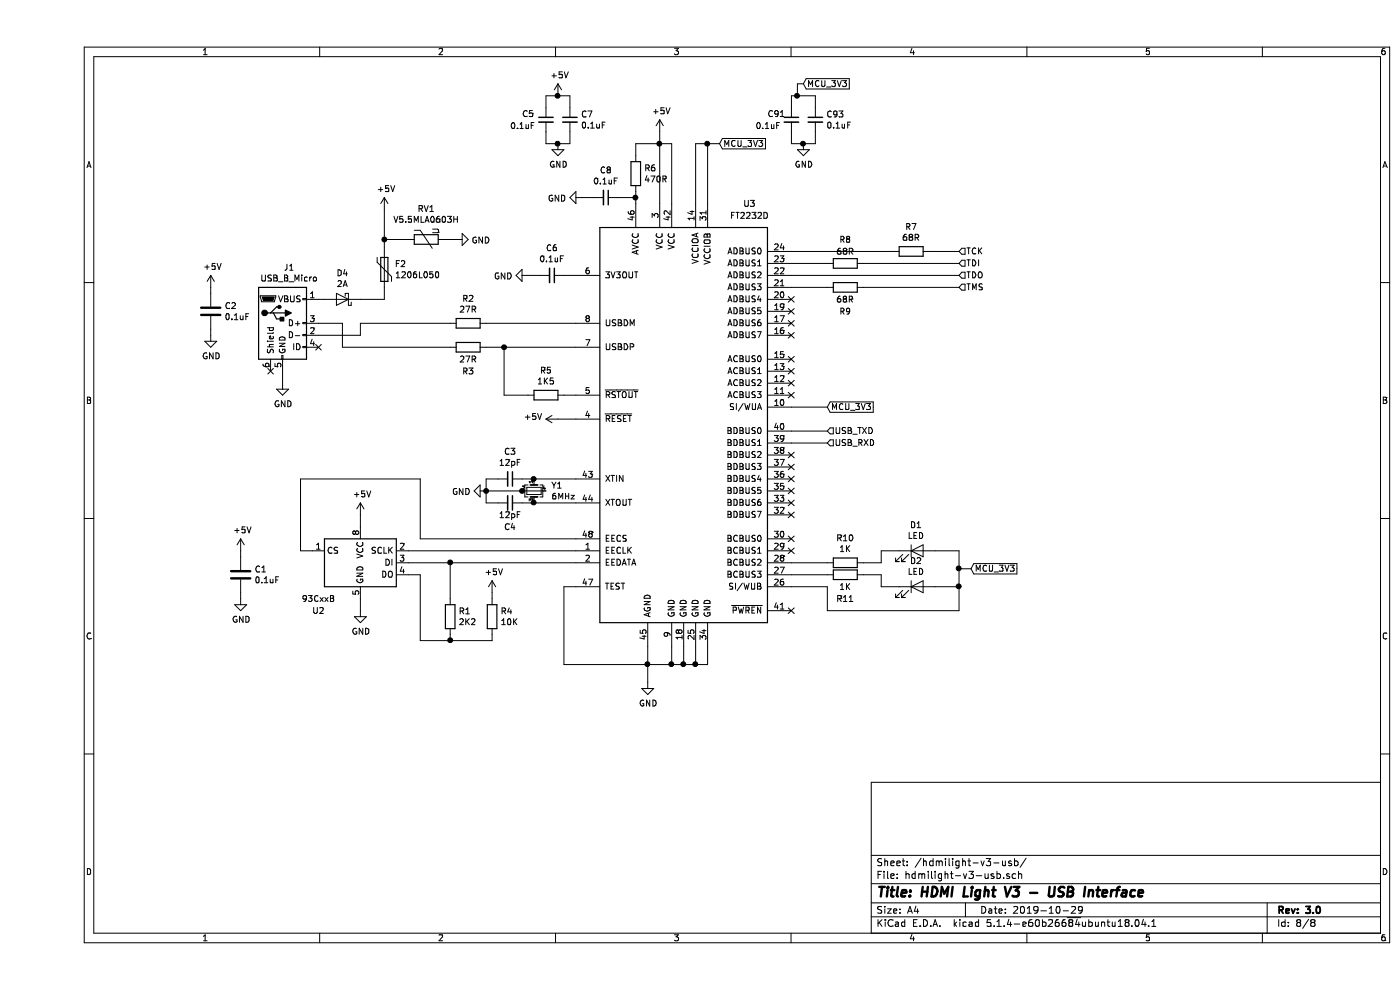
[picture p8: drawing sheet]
EESchema Schematic File Version 4
LIBS:hdmilight-v3-cache
EELAYER 30 0
EELAYER END
$Descr A4 11693 8268
encoding utf-8
Sheet 8 8
Title "HDMI Light V3 - USB Interface"
Date "2019-10-29"
Rev "3.0"
Comp ""
Comment1 ""
Comment2 ""
Comment3 ""
Comment4 ""
$EndDescr
$Comp
L Interface_USB:FT2232D U3
U 1 1
P 5400 3600
F 0 "U3" H 5950 5500 50  0000 C CNN
F 1 "FT2232D" H 5950 5400 50  0000 C CNN
F 2 "Package_QFP:LQFP-48_7x7mm_P0.5mm" H 5400 3600 50  0001 C CNN
F 3 "http://www.ftdichip.com/Support/Documents/DataSheets/ICs/DS_FT2232D.pdf" H 5400 3600 50  0001 C CNN
	1    5400 3600
	1    0    0    -1  
$EndComp
$Comp
L Connector:USB_B_Micro J1
U 1 1
P 2050 2700
F 0 "J1" H 2105 3167 50  0000 C CNN
F 1 "USB_B_Micro" H 2105 3076 50  0000 C CNN
F 2 "Connector_USB:USB_Micro-B_Amphenol_10103594-0001LF_Horizontal" H 2200 2650 50  0001 C CNN
F 3 "~" H 2200 2650 50  0001 C CNN
	1    2050 2700
	1    0    0    -1  
$EndComp
$Comp
L Memory_EEPROM:93CxxB U2
U 1 1
P 2700 4700
F 0 "U2" H 2350 4300 50  0000 C CNN
F 1 "93CxxB" H 2350 4400 50  0000 C CNN
F 2 "Package_SO:SOIC-8_3.9x4.9mm_P1.27mm" H 2700 4700 50  0001 C CNN
F 3 "http://ww1.microchip.com/downloads/en/DeviceDoc/20001749K.pdf" H 2700 4700 50  0001 C CNN
	1    2700 4700
	1    0    0    -1  
$EndComp
Wire Wire Line
	3100 4600 4500 4600
$Comp
L Device:R R1
U 1 1
P 3450 5150
F 0 "R1" H 3520 5196 50  0000 L CNN
F 1 "2K2" H 3520 5105 50  0000 L CNN
F 2 "Resistor_SMD:R_0603_1608Metric" V 3380 5150 50  0001 C CNN
F 3 "~" H 3450 5150 50  0001 C CNN
	1    3450 5150
	1    0    0    -1  
$EndComp
$Comp
L Device:R R4
U 1 1
P 3800 5150
F 0 "R4" H 3870 5196 50  0000 L CNN
F 1 "10K" H 3870 5105 50  0000 L CNN
F 2 "Resistor_SMD:R_0603_1608Metric" V 3730 5150 50  0001 C CNN
F 3 "~" H 3800 5150 50  0001 C CNN
	1    3800 5150
	1    0    0    -1  
$EndComp
Wire Wire Line
	3100 4700 3450 4700
$Comp
L power:+5V #PWR010
U 1 1
P 3800 4950
F 0 "#PWR010" H 3800 4800 50  0001 C CNN
F 1 "+5V" H 3815 5123 50  0000 C CNN
F 2 "" H 3800 4950 50  0001 C CNN
F 3 "" H 3800 4950 50  0001 C CNN
	1    3800 4950
	1    0    0    -1  
$EndComp
Wire Wire Line
	3800 4950 3800 5000
Wire Wire Line
	3450 5300 3450 5350
Wire Wire Line
	3450 5350 3800 5350
Wire Wire Line
	3800 5350 3800 5300
Wire Wire Line
	3450 5000 3450 4700
Connection ~ 3450 4700
Wire Wire Line
	3450 4700 4500 4700
Wire Wire Line
	3100 4800 3200 4800
Wire Wire Line
	3200 4800 3200 5350
Wire Wire Line
	3200 5350 3450 5350
Connection ~ 3450 5350
Wire Wire Line
	4500 4900 4400 4900
Wire Wire Line
	4400 4900 4400 5550
Wire Wire Line
	4400 5550 5100 5550
Wire Wire Line
	5600 5550 5600 5400
Wire Wire Line
	5100 5400 5100 5550
Connection ~ 5100 5550
Wire Wire Line
	5100 5550 5300 5550
Wire Wire Line
	5300 5400 5300 5550
Connection ~ 5300 5550
Wire Wire Line
	5300 5550 5400 5550
Wire Wire Line
	5400 5400 5400 5550
Connection ~ 5400 5550
Wire Wire Line
	5400 5550 5500 5550
Wire Wire Line
	5500 5400 5500 5550
Connection ~ 5500 5550
Wire Wire Line
	5500 5550 5600 5550
$Comp
L power:GND #PWR016
U 1 1
P 5100 5700
F 0 "#PWR016" H 5100 5450 50  0001 C CNN
F 1 "GND" H 5105 5527 50  0000 C CNN
F 2 "" H 5100 5700 50  0001 C CNN
F 3 "" H 5100 5700 50  0001 C CNN
	1    5100 5700
	1    0    0    -1  
$EndComp
Wire Wire Line
	5100 5550 5100 5700
Wire Wire Line
	2300 4600 2200 4600
Wire Wire Line
	2200 4600 2200 4000
Wire Wire Line
	2200 4000 3200 4000
Wire Wire Line
	3200 4000 3200 4500
Wire Wire Line
	3200 4500 4500 4500
$Comp
L power:+5V #PWR06
U 1 1
P 2700 4300
F 0 "#PWR06" H 2700 4150 50  0001 C CNN
F 1 "+5V" H 2715 4473 50  0000 C CNN
F 2 "" H 2700 4300 50  0001 C CNN
F 3 "" H 2700 4300 50  0001 C CNN
	1    2700 4300
	1    0    0    -1  
$EndComp
$Comp
L power:GND #PWR07
U 1 1
P 2700 5100
F 0 "#PWR07" H 2700 4850 50  0001 C CNN
F 1 "GND" H 2705 4927 50  0000 C CNN
F 2 "" H 2700 5100 50  0001 C CNN
F 3 "" H 2700 5100 50  0001 C CNN
	1    2700 5100
	1    0    0    -1  
$EndComp
Wire Wire Line
	2700 4300 2700 4400
Wire Wire Line
	2700 5000 2700 5100
$Comp
L Device:C C1
U 1 1
P 1700 4800
F 0 "C1" H 1815 4846 50  0000 L CNN
F 1 "0.1uF" H 1815 4755 50  0000 L CNN
F 2 "Capacitor_SMD:C_0402_1005Metric" H 1738 4650 50  0001 C CNN
F 3 "~" H 1700 4800 50  0001 C CNN
	1    1700 4800
	1    0    0    -1  
$EndComp
$Comp
L power:GND #PWR02
U 1 1
P 1700 5000
F 0 "#PWR02" H 1700 4750 50  0001 C CNN
F 1 "GND" H 1705 4827 50  0000 C CNN
F 2 "" H 1700 5000 50  0001 C CNN
F 3 "" H 1700 5000 50  0001 C CNN
	1    1700 5000
	1    0    0    -1  
$EndComp
$Comp
L power:+5V #PWR01
U 1 1
P 1700 4600
F 0 "#PWR01" H 1700 4450 50  0001 C CNN
F 1 "+5V" H 1715 4773 50  0000 C CNN
F 2 "" H 1700 4600 50  0001 C CNN
F 3 "" H 1700 4600 50  0001 C CNN
	1    1700 4600
	1    0    0    -1  
$EndComp
Wire Wire Line
	1700 4600 1700 4650
Wire Wire Line
	1700 4950 1700 5000
$Comp
L Device:C_Small C3
U 1 1
P 3950 4000
F 0 "C3" V 3721 4000 50  0000 C CNN
F 1 "12pF" V 3812 4000 50  0000 C CNN
F 2 "Capacitor_SMD:C_0603_1608Metric" H 3950 4000 50  0001 C CNN
F 3 "~" H 3950 4000 50  0001 C CNN
	1    3950 4000
	0    1    1    0   
$EndComp
$Comp
L Device:C_Small C4
U 1 1
P 3950 4200
F 0 "C4" V 4150 4200 50  0000 C CNN
F 1 "12pF" V 4050 4200 50  0000 C CNN
F 2 "Capacitor_SMD:C_0603_1608Metric" H 3950 4200 50  0001 C CNN
F 3 "~" H 3950 4200 50  0001 C CNN
	1    3950 4200
	0    1    1    0   
$EndComp
$Comp
L power:GND #PWR09
U 1 1
P 3750 4100
F 0 "#PWR09" H 3750 3850 50  0001 C CNN
F 1 "GND" V 3755 3972 50  0000 R CNN
F 2 "" H 3750 4100 50  0001 C CNN
F 3 "" H 3750 4100 50  0001 C CNN
	1    3750 4100
	0    1    1    0   
$EndComp
Wire Wire Line
	3850 4000 3750 4000
Wire Wire Line
	3750 4000 3750 4100
Wire Wire Line
	3850 4200 3750 4200
Wire Wire Line
	3750 4200 3750 4100
Connection ~ 3750 4100
$Comp
L Device:R R5
U 1 1
P 4250 3300
F 0 "R5" V 4043 3300 50  0000 C CNN
F 1 "1K5" V 4134 3300 50  0000 C CNN
F 2 "Resistor_SMD:R_0603_1608Metric" V 4180 3300 50  0001 C CNN
F 3 "~" H 4250 3300 50  0001 C CNN
	1    4250 3300
	0    1    1    0   
$EndComp
Wire Wire Line
	4500 2900 3900 2900
Wire Wire Line
	3900 2900 3900 3300
Wire Wire Line
	3900 3300 4100 3300
Wire Wire Line
	4400 3300 4500 3300
$Comp
L Device:R R3
U 1 1
P 3600 2900
F 0 "R3" V 3800 2900 50  0000 C CNN
F 1 "27R" V 3700 2900 50  0000 C CNN
F 2 "Resistor_SMD:R_0603_1608Metric" V 3530 2900 50  0001 C CNN
F 3 "~" H 3600 2900 50  0001 C CNN
	1    3600 2900
	0    1    1    0   
$EndComp
$Comp
L Device:R R2
U 1 1
P 3600 2700
F 0 "R2" V 3393 2700 50  0000 C CNN
F 1 "27R" V 3484 2700 50  0000 C CNN
F 2 "Resistor_SMD:R_0603_1608Metric" V 3530 2700 50  0001 C CNN
F 3 "~" H 3600 2700 50  0001 C CNN
	1    3600 2700
	0    1    1    0   
$EndComp
Wire Wire Line
	3750 2900 3900 2900
Connection ~ 3900 2900
Wire Wire Line
	3750 2700 4500 2700
Wire Wire Line
	2350 2800 2700 2800
Wire Wire Line
	2700 2800 2700 2700
Wire Wire Line
	2700 2700 3450 2700
Wire Wire Line
	2350 2700 2550 2700
Wire Wire Line
	2550 2700 2550 2900
Wire Wire Line
	2550 2900 3450 2900
$Comp
L power:+5V #PWR08
U 1 1
P 2900 1750
F 0 "#PWR08" H 2900 1600 50  0001 C CNN
F 1 "+5V" H 2915 1923 50  0000 C CNN
F 2 "" H 2900 1750 50  0001 C CNN
F 3 "" H 2900 1750 50  0001 C CNN
	1    2900 1750
	1    0    0    -1  
$EndComp
$Comp
L power:GND #PWR05
U 1 1
P 2050 3200
F 0 "#PWR05" H 2050 2950 50  0001 C CNN
F 1 "GND" H 2055 3027 50  0000 C CNN
F 2 "" H 2050 3200 50  0001 C CNN
F 3 "" H 2050 3200 50  0001 C CNN
	1    2050 3200
	1    0    0    -1  
$EndComp
Wire Wire Line
	2050 3100 2050 3200
Wire Wire Line
	2900 2500 2900 2400
Wire Wire Line
	2700 2500 2900 2500
$Comp
L Device:C C2
U 1 1
P 1450 2600
F 0 "C2" H 1565 2646 50  0000 L CNN
F 1 "0.1uF" H 1565 2555 50  0000 L CNN
F 2 "Capacitor_SMD:C_0603_1608Metric" H 1488 2450 50  0001 C CNN
F 3 "~" H 1450 2600 50  0001 C CNN
	1    1450 2600
	1    0    0    -1  
$EndComp
$Comp
L power:+5V #PWR03
U 1 1
P 1450 2400
F 0 "#PWR03" H 1450 2250 50  0001 C CNN
F 1 "+5V" H 1465 2573 50  0000 C CNN
F 2 "" H 1450 2400 50  0001 C CNN
F 3 "" H 1450 2400 50  0001 C CNN
	1    1450 2400
	1    0    0    -1  
$EndComp
$Comp
L power:GND #PWR04
U 1 1
P 1450 2800
F 0 "#PWR04" H 1450 2550 50  0001 C CNN
F 1 "GND" H 1455 2627 50  0000 C CNN
F 2 "" H 1450 2800 50  0001 C CNN
F 3 "" H 1450 2800 50  0001 C CNN
	1    1450 2800
	1    0    0    -1  
$EndComp
Wire Wire Line
	1450 2400 1450 2450
Wire Wire Line
	1450 2750 1450 2800
$Comp
L Device:R R6
U 1 1
P 5000 1450
F 0 "R6" H 5070 1496 50  0000 L CNN
F 1 "470R" H 5070 1405 50  0000 L CNN
F 2 "Resistor_SMD:R_0603_1608Metric" V 4930 1450 50  0001 C CNN
F 3 "~" H 5000 1450 50  0001 C CNN
	1    5000 1450
	1    0    0    -1  
$EndComp
Wire Wire Line
	5000 1600 5000 1650
Wire Wire Line
	5000 1300 5000 1200
Wire Wire Line
	5000 1200 5200 1200
Wire Wire Line
	5300 1200 5300 1700
Wire Wire Line
	5200 1200 5200 1700
Connection ~ 5200 1200
Wire Wire Line
	5200 1200 5300 1200
$Comp
L power:+5V #PWR017
U 1 1
P 5200 1100
F 0 "#PWR017" H 5200 950 50  0001 C CNN
F 1 "+5V" H 5215 1273 50  0000 C CNN
F 2 "" H 5200 1100 50  0001 C CNN
F 3 "" H 5200 1100 50  0001 C CNN
	1    5200 1100
	1    0    0    -1  
$EndComp
Wire Wire Line
	5200 1100 5200 1200
Wire Wire Line
	5600 1700 5600 1200
Wire Wire Line
	5500 1700 5500 1200
Wire Wire Line
	5500 1200 5600 1200
$Comp
L Device:C_Small C8
U 1 1
P 4750 1650
F 0 "C8" V 4521 1650 50  0000 C CNN
F 1 "0.1uF" V 4612 1650 50  0000 C CNN
F 2 "Capacitor_SMD:C_0402_1005Metric" H 4750 1650 50  0001 C CNN
F 3 "~" H 4750 1650 50  0001 C CNN
	1    4750 1650
	0    1    1    0   
$EndComp
Wire Wire Line
	4850 1650 5000 1650
Connection ~ 5000 1650
Wire Wire Line
	5000 1650 5000 1700
$Comp
L power:GND #PWR015
U 1 1
P 4550 1650
F 0 "#PWR015" H 4550 1400 50  0001 C CNN
F 1 "GND" V 4555 1522 50  0000 R CNN
F 2 "" H 4550 1650 50  0001 C CNN
F 3 "" H 4550 1650 50  0001 C CNN
	1    4550 1650
	0    1    1    0   
$EndComp
Wire Wire Line
	4550 1650 4650 1650
$Comp
L Device:C_Small C6
U 1 1
P 4300 2300
F 0 "C6" V 4071 2300 50  0000 C CNN
F 1 "0.1uF" V 4162 2300 50  0000 C CNN
F 2 "Capacitor_SMD:C_0402_1005Metric" H 4300 2300 50  0001 C CNN
F 3 "~" H 4300 2300 50  0001 C CNN
	1    4300 2300
	0    1    1    0   
$EndComp
Wire Wire Line
	4400 2300 4500 2300
$Comp
L power:GND #PWR011
U 1 1
P 4100 2300
F 0 "#PWR011" H 4100 2050 50  0001 C CNN
F 1 "GND" V 4105 2172 50  0000 R CNN
F 2 "" H 4100 2300 50  0001 C CNN
F 3 "" H 4100 2300 50  0001 C CNN
	1    4100 2300
	0    1    1    0   
$EndComp
Wire Wire Line
	4100 2300 4200 2300
$Comp
L power:+5V #PWR014
U 1 1
P 4350 3500
F 0 "#PWR014" H 4350 3350 50  0001 C CNN
F 1 "+5V" V 4365 3628 50  0000 L CNN
F 2 "" H 4350 3500 50  0001 C CNN
F 3 "" H 4350 3500 50  0001 C CNN
	1    4350 3500
	0    -1   -1   0   
$EndComp
Wire Wire Line
	4350 3500 4500 3500
$Comp
L Device:C_Small C7
U 1 1
P 4450 1000
F 0 "C7" H 4542 1046 50  0000 L CNN
F 1 "0.1uF" H 4542 955 50  0000 L CNN
F 2 "Capacitor_SMD:C_0402_1005Metric" H 4450 1000 50  0001 C CNN
F 3 "~" H 4450 1000 50  0001 C CNN
	1    4450 1000
	1    0    0    -1  
$EndComp
$Comp
L Device:C_Small C5
U 1 1
P 4250 1000
F 0 "C5" H 4050 1050 50  0000 L CNN
F 1 "0.1uF" H 3950 950 50  0000 L CNN
F 2 "Capacitor_SMD:C_0402_1005Metric" H 4250 1000 50  0001 C CNN
F 3 "~" H 4250 1000 50  0001 C CNN
	1    4250 1000
	1    0    0    -1  
$EndComp
$Comp
L power:+5V #PWR012
U 1 1
P 4350 800
F 0 "#PWR012" H 4350 650 50  0001 C CNN
F 1 "+5V" H 4365 973 50  0000 C CNN
F 2 "" H 4350 800 50  0001 C CNN
F 3 "" H 4350 800 50  0001 C CNN
	1    4350 800 
	1    0    0    -1  
$EndComp
$Comp
L power:GND #PWR013
U 1 1
P 4350 1200
F 0 "#PWR013" H 4350 950 50  0001 C CNN
F 1 "GND" H 4355 1027 50  0000 C CNN
F 2 "" H 4350 1200 50  0001 C CNN
F 3 "" H 4350 1200 50  0001 C CNN
	1    4350 1200
	1    0    0    -1  
$EndComp
Wire Wire Line
	4250 900  4250 800 
Wire Wire Line
	4250 800  4350 800 
Wire Wire Line
	4450 900  4450 800 
Wire Wire Line
	4450 800  4350 800 
Connection ~ 4350 800 
Wire Wire Line
	4250 1100 4250 1200
Wire Wire Line
	4250 1200 4350 1200
Wire Wire Line
	4450 1100 4450 1200
Wire Wire Line
	4450 1200 4350 1200
Connection ~ 4350 1200
$Comp
L Device:R R10
U 1 1
P 6750 4700
F 0 "R10" V 6543 4700 50  0000 C CNN
F 1 "1K" V 6634 4700 50  0000 C CNN
F 2 "Resistor_SMD:R_0603_1608Metric" V 6680 4700 50  0001 C CNN
F 3 "~" H 6750 4700 50  0001 C CNN
	1    6750 4700
	0    1    1    0   
$EndComp
$Comp
L Device:R R11
U 1 1
P 6750 4800
F 0 "R11" V 6950 4800 50  0000 C CNN
F 1 "1K" V 6850 4800 50  0000 C CNN
F 2 "Resistor_SMD:R_0603_1608Metric" V 6680 4800 50  0001 C CNN
F 3 "~" H 6750 4800 50  0001 C CNN
	1    6750 4800
	0    1    1    0   
$EndComp
Wire Wire Line
	6300 4700 6600 4700
Wire Wire Line
	6300 4800 6600 4800
$Comp
L Device:LED D1
U 1 1
P 7350 4600
F 0 "D1" H 7341 4816 50  0000 C CNN
F 1 "LED" H 7341 4725 50  0000 C CNN
F 2 "LED_SMD:LED_0603_1608Metric" H 7350 4600 50  0001 C CNN
F 3 "~" H 7350 4600 50  0001 C CNN
	1    7350 4600
	1    0    0    -1  
$EndComp
$Comp
L Device:LED D2
U 1 1
P 7350 4900
F 0 "D2" H 7341 5116 50  0000 C CNN
F 1 "LED" H 7341 5025 50  0000 C CNN
F 2 "LED_SMD:LED_0603_1608Metric" H 7350 4900 50  0001 C CNN
F 3 "~" H 7350 4900 50  0001 C CNN
	1    7350 4900
	1    0    0    -1  
$EndComp
Wire Wire Line
	7200 4600 7050 4600
Wire Wire Line
	7050 4600 7050 4700
Wire Wire Line
	7050 4700 6900 4700
Wire Wire Line
	7200 4900 7050 4900
Wire Wire Line
	7050 4900 7050 4800
Wire Wire Line
	7050 4800 6900 4800
Wire Wire Line
	7500 4900 7700 4900
Wire Wire Line
	7700 4900 7700 4750
Wire Wire Line
	7500 4600 7700 4600
Text HLabel 6600 3700 2    50   Input ~ 0
USB_RXD
Text HLabel 6600 3600 2    50   Input ~ 0
USB_TXD
Wire Wire Line
	6300 3600 6600 3600
Wire Wire Line
	6300 3700 6600 3700
$Comp
L Device:R R7
U 1 1
P 7300 2100
F 0 "R7" V 7093 2100 50  0000 C CNN
F 1 "68R" V 7184 2100 50  0000 C CNN
F 2 "Resistor_SMD:R_0603_1608Metric" V 7230 2100 50  0001 C CNN
F 3 "~" H 7300 2100 50  0001 C CNN
	1    7300 2100
	0    1    1    0   
$EndComp
$Comp
L Device:R R8
U 1 1
P 6750 2200
F 0 "R8" V 6550 2200 50  0000 C CNN
F 1 "68R" V 6650 2200 50  0000 C CNN
F 2 "Resistor_SMD:R_0603_1608Metric" V 6680 2200 50  0001 C CNN
F 3 "~" H 6750 2200 50  0001 C CNN
	1    6750 2200
	0    1    1    0   
$EndComp
$Comp
L Device:R R9
U 1 1
P 6750 2400
F 0 "R9" V 6950 2400 50  0000 C CNN
F 1 "68R" V 6850 2400 50  0000 C CNN
F 2 "Resistor_SMD:R_0603_1608Metric" V 6680 2400 50  0001 C CNN
F 3 "~" H 6750 2400 50  0001 C CNN
	1    6750 2400
	0    -1   1    0   
$EndComp
Wire Wire Line
	6300 2200 6600 2200
Wire Wire Line
	6300 2400 6600 2400
Wire Wire Line
	6300 2100 7150 2100
Text HLabel 7700 2100 2    50   Input ~ 0
TCK
Text HLabel 7700 2200 2    50   Input ~ 0
TDI
Text HLabel 7700 2300 2    50   Input ~ 0
TDO
Text HLabel 7700 2400 2    50   Input ~ 0
TMS
Wire Wire Line
	6900 2400 7700 2400
Wire Wire Line
	6900 2200 7700 2200
Wire Wire Line
	7450 2100 7700 2100
Text GLabel 5700 1200 2    50   Input ~ 0
MCU_3V3
Wire Wire Line
	5600 1200 5700 1200
Connection ~ 5600 1200
Text GLabel 7800 4750 2    50   Input ~ 0
MCU_3V3
Wire Wire Line
	7700 4750 7800 4750
Connection ~ 7700 4750
Wire Wire Line
	7700 4750 7700 4600
NoConn ~ 6300 2500
NoConn ~ 6300 2600
NoConn ~ 6300 2700
NoConn ~ 6300 2800
NoConn ~ 6300 3000
NoConn ~ 6300 3100
NoConn ~ 6300 3200
NoConn ~ 6300 3300
NoConn ~ 6300 3800
NoConn ~ 6300 3900
NoConn ~ 6300 4000
NoConn ~ 6300 4100
NoConn ~ 6300 4200
NoConn ~ 6300 4300
NoConn ~ 6300 4500
NoConn ~ 6300 4600
NoConn ~ 6300 5100
Wire Wire Line
	6300 4900 6600 4900
Wire Wire Line
	6600 4900 6600 5100
Wire Wire Line
	6600 5100 7700 5100
Wire Wire Line
	7700 5100 7700 4900
Connection ~ 7700 4900
Text GLabel 6600 3400 2    50   Input ~ 0
MCU_3V3
Wire Wire Line
	6300 3400 6600 3400
Wire Wire Line
	6300 2300 7700 2300
$Comp
L Device:C_Small C93
U 1 1
P 6500 1000
F 0 "C93" H 6592 1046 50  0000 L CNN
F 1 "0.1uF" H 6592 955 50  0000 L CNN
F 2 "Capacitor_SMD:C_0402_1005Metric" H 6500 1000 50  0001 C CNN
F 3 "~" H 6500 1000 50  0001 C CNN
	1    6500 1000
	1    0    0    -1  
$EndComp
$Comp
L Device:C_Small C91
U 1 1
P 6300 1000
F 0 "C91" H 6100 1050 50  0000 L CNN
F 1 "0.1uF" H 6000 950 50  0000 L CNN
F 2 "Capacitor_SMD:C_0402_1005Metric" H 6300 1000 50  0001 C CNN
F 3 "~" H 6300 1000 50  0001 C CNN
	1    6300 1000
	1    0    0    -1  
$EndComp
$Comp
L power:GND #PWR0181
U 1 1
P 6400 1200
F 0 "#PWR0181" H 6400 950 50  0001 C CNN
F 1 "GND" H 6405 1027 50  0000 C CNN
F 2 "" H 6400 1200 50  0001 C CNN
F 3 "" H 6400 1200 50  0001 C CNN
	1    6400 1200
	1    0    0    -1  
$EndComp
Wire Wire Line
	6300 900  6300 800 
Wire Wire Line
	6500 900  6500 800 
Wire Wire Line
	6300 1100 6300 1200
Wire Wire Line
	6300 1200 6400 1200
Wire Wire Line
	6500 1100 6500 1200
Wire Wire Line
	6500 1200 6400 1200
Connection ~ 6400 1200
Wire Wire Line
	6300 800  6350 800 
Text GLabel 6400 700  2    50   Input ~ 0
MCU_3V3
Wire Wire Line
	6400 700  6350 700 
Wire Wire Line
	6350 700  6350 800 
Connection ~ 6350 800 
Wire Wire Line
	6350 800  6500 800 
$Comp
L Device:Polyfuse F2
U 1 1
P 2900 2250
F 0 "F2" H 2988 2296 50  0000 L CNN
F 1 "1206L050" H 2988 2205 50  0000 L CNN
F 2 "Fuse:Fuse_1206_3216Metric" H 2950 2050 50  0001 L CNN
F 3 "~" H 2900 2250 50  0001 C CNN
	1    2900 2250
	1    0    0    -1  
$EndComp
Wire Wire Line
	2900 1750 2900 2000
$Comp
L Device:Varistor RV?
U 1 1
P 3250 2000
AR Path="/5DC305B6/5F7F18AB" Ref="RV?"  Part="1" 
AR Path="/5DA23169/5F7F18AB" Ref="RV1"  Part="1" 
F 0 "RV1" V 2992 2000 50  0000 C CNN
F 1 "V5.5MLA0603H" V 3083 2000 50  0000 C CNN
F 2 "Resistor_SMD:R_0603_1608Metric" V 3180 2000 50  0001 C CNN
F 3 "~" H 3250 2000 50  0001 C CNN
	1    3250 2000
	0    -1   1    0   
$EndComp
$Comp
L power:GND #PWR?
U 1 1
P 3500 2000
AR Path="/5DC305B6/5F7F18B2" Ref="#PWR?"  Part="1" 
AR Path="/5DA23169/5F7F18B2" Ref="#PWR0103"  Part="1" 
F 0 "#PWR0103" H 3500 1750 50  0001 C CNN
F 1 "GND" V 3505 1872 50  0000 R CNN
F 2 "" H 3500 2000 50  0001 C CNN
F 3 "" H 3500 2000 50  0001 C CNN
	1    3500 2000
	0    -1   1    0   
$EndComp
Wire Wire Line
	3400 2000 3500 2000
Wire Wire Line
	3100 2000 2900 2000
Connection ~ 2900 2000
Wire Wire Line
	2900 2000 2900 2100
$Comp
L Device:D_Schottky D4
U 1 1
P 2550 2500
F 0 "D4" H 2550 2284 50  0000 C CNN
F 1 "2A" H 2550 2375 50  0000 C CNN
F 2 "Diode_SMD:D_SOD-323" H 2550 2500 50  0001 C CNN
F 3 "~" H 2550 2500 50  0001 C CNN
	1    2550 2500
	-1   0    0    1   
$EndComp
Wire Wire Line
	2350 2500 2400 2500
$Comp
L Device:Crystal_GND24_Small Y1
U 1 1
P 4150 4100
F 0 "Y1" V 4104 4244 50  0000 L CNN
F 1 "6MHz" V 4195 4244 50  0000 L CNN
F 2 "Crystal:Crystal_SMD_7050-4Pin_7.0x5.0mm" H 4150 4100 50  0001 C CNN
F 3 "~" H 4150 4100 50  0001 C CNN
	1    4150 4100
	0    1    1    0   
$EndComp
Wire Wire Line
	4050 4000 4150 4000
Wire Wire Line
	4050 4200 4150 4200
Connection ~ 4150 4000
Wire Wire Line
	4150 4000 4500 4000
Connection ~ 4150 4200
Wire Wire Line
	4150 4200 4500 4200
Wire Wire Line
	4050 4100 3750 4100
Wire Wire Line
	4250 4100 4050 4100
Connection ~ 4050 4100
NoConn ~ 1950 3100
NoConn ~ 2350 2900
$EndSCHEMATC
